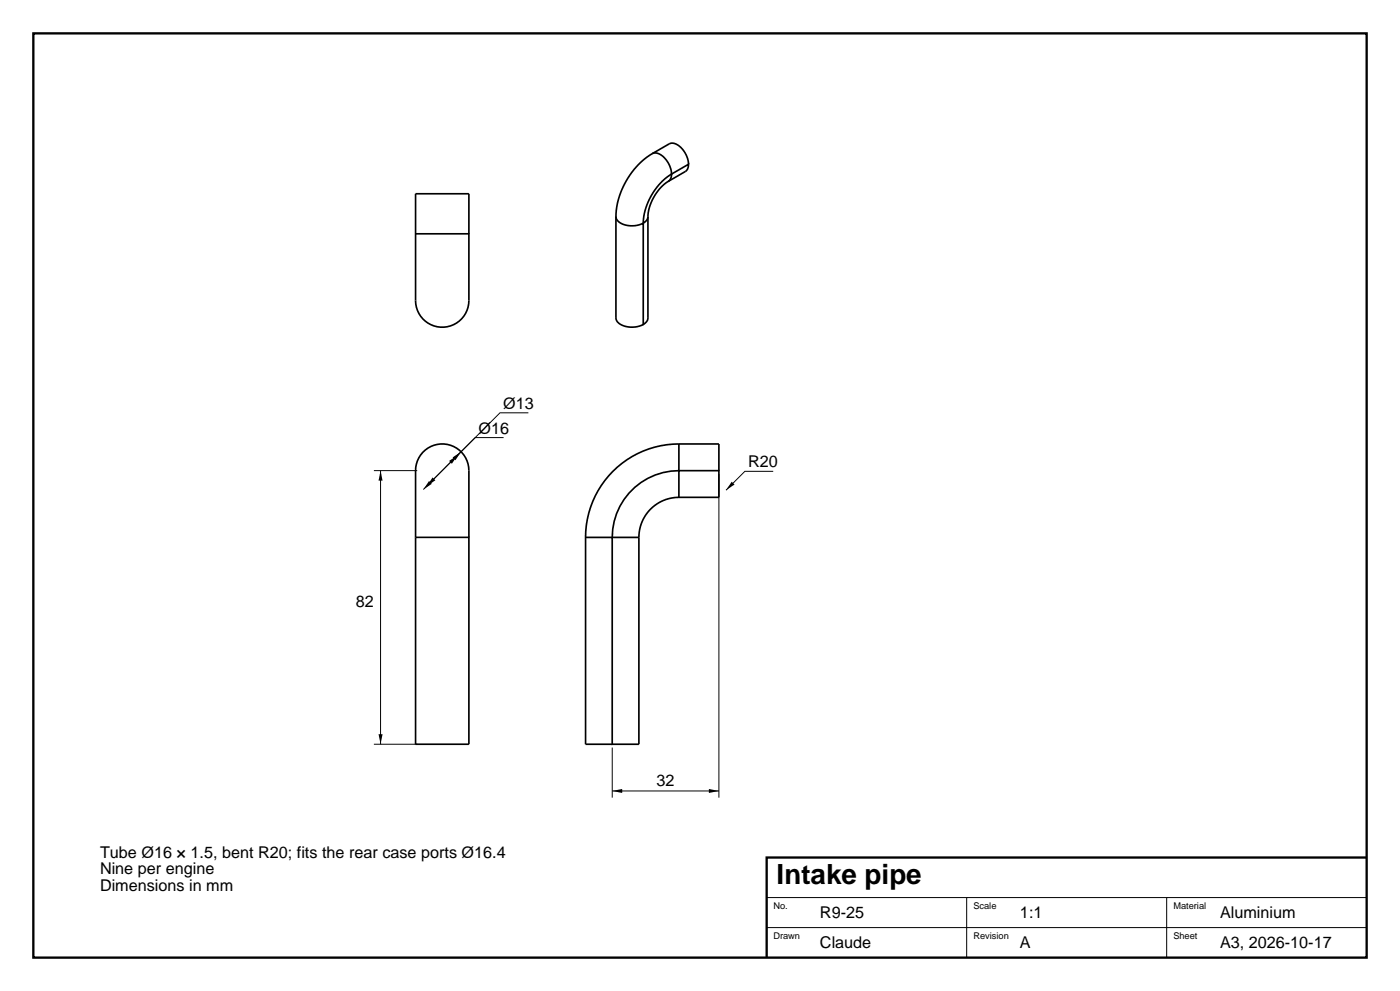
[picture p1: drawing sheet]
<svg xmlns="http://www.w3.org/2000/svg" width="420mm" height="297mm" viewBox="0 0 420 297" stroke-linecap="round" stroke-linejoin="round" font-family="sans-serif">
<path d="M10 10h400v277h-400zM410 257h-180v30" fill="none" stroke="#000" stroke-width=".7" stroke-linecap="butt"/>
<g fill="none" stroke="#000" stroke-width=".3">
<path d="M151.1 131.1h-8.5l-15.6 15.6M158.5 123.7h-8.5l-21.9 21.9M112.2 141h13M114.2 141v82M215.7 142.1v97M232 141.3h-8.5l-5.7 5.6M112.2 223h13M183.7 224.1v15M183.7 237.1h32M230 269h180M230 278h180M290 269v18"/>
<path d="M350 269v18"/>
</g>
<g fill="none" stroke="#000" stroke-width=".5">
<path d="M195.7 46.1l5.1-3a3.7 3.7 0 0 1 4.2 2l1.2 2.1 .4 2M195.7 46.1a3.7 3.7 0 0 1 4.3 1.9l1.1 2.1 .4 2.1a18.7 18.7 0 0 0-8.5 14.7l1-.9 .4-1.1M195.7 46.1a23.5 23.5 0 0 0-10.9 18.8v30.4a3.7 3.7 0 0 0 3.8 2.7l2.4-.1 2-.7M200.5 54.4l.7-.9 .3-1.3 5.1-3-.2 1.2-.6 .9-5.3 3.1a14 14 0 0 0-6.1 10.5M124.7 70.1h16v17.9a8.6 8.6 0 0 1-7.5 10.1 8.2 8.2 0 0 1-8.5-9.6v-30.4h16v12M184.8 64.9a3.7 3.7 0 0 0 3.8 2.7h2.4l2-.7v30.3l1-.9 .4-.9v-30.5M203.7 133.1h12v8M203.7 133.1v8a20 20 0 0 0-20 20h8M203.7 133.1a28 28 0 0 0-28 28v62h8M203.7 149.1v-8h12v8h-12a12 12 0 0 0-12 12M124.7 161v-17.9a8.6 8.6 0 0 1 7.5-10 8.2 8.2 0 0 1 8.5 9.5v18.4M124.7 161h16v62h-16z"/>
<path d="M175.7 161.1h8v62h8v-62"/>
</g>
<path d="M134.7 138.1l2.6-1.6-1.7 2.5zM135.8 137.1l2.5-1.7-1.7 2.5zM114.2 141l.6 3h-1.2zM128.7 144.2l.9 .8-2.6 1.7zM129.8 143.1l.8 .8-2.5 1.7zM219.5 144.4l.9 .8-2.6 1.7zM113.6 220h1.2l-.6 3zM183.7 237.1l3-.6v1.2zM212.7 236.5l3 .6-3 .6z" fill="#000"/>
<text font-size="8.3" x="233" y="265">Intake pipe</text>
<g font-size="4.9">
<text x="151" y="122.5">Ø13</text>
<text x="143.6" y="129.9">Ø16</text>
<text x="224.5" y="140.1">R20</text>
<text x="106.8" y="182">82</text>
<text x="197" y="235.6">32</text>
<text x="30" y="257">Tube Ø16 × 1.5, bent R20; fits the rear case ports Ø16.4</text>
<text x="30" y="262">Nine per engine</text>
<text x="30" y="267">Dimensions in mm</text>
<text x="246" y="275">R9-25</text>
<text x="306" y="275">1:1</text>
<text x="366" y="275">Aluminium</text>
<text x="246" y="284">Claude</text>
<text x="306" y="284">A</text>
<text x="366" y="284">A3, 2026-10-17</text>
</g>
<g font-size="2.8">
<text x="232" y="272.5">No.</text>
<text x="292" y="272.5">Scale</text>
<text x="352" y="272.5">Material</text>
<text x="232" y="281.5">Drawn</text>
<text x="292" y="281.5">Revision</text>
<text x="352" y="281.5">Sheet</text>
</g>
</svg>
